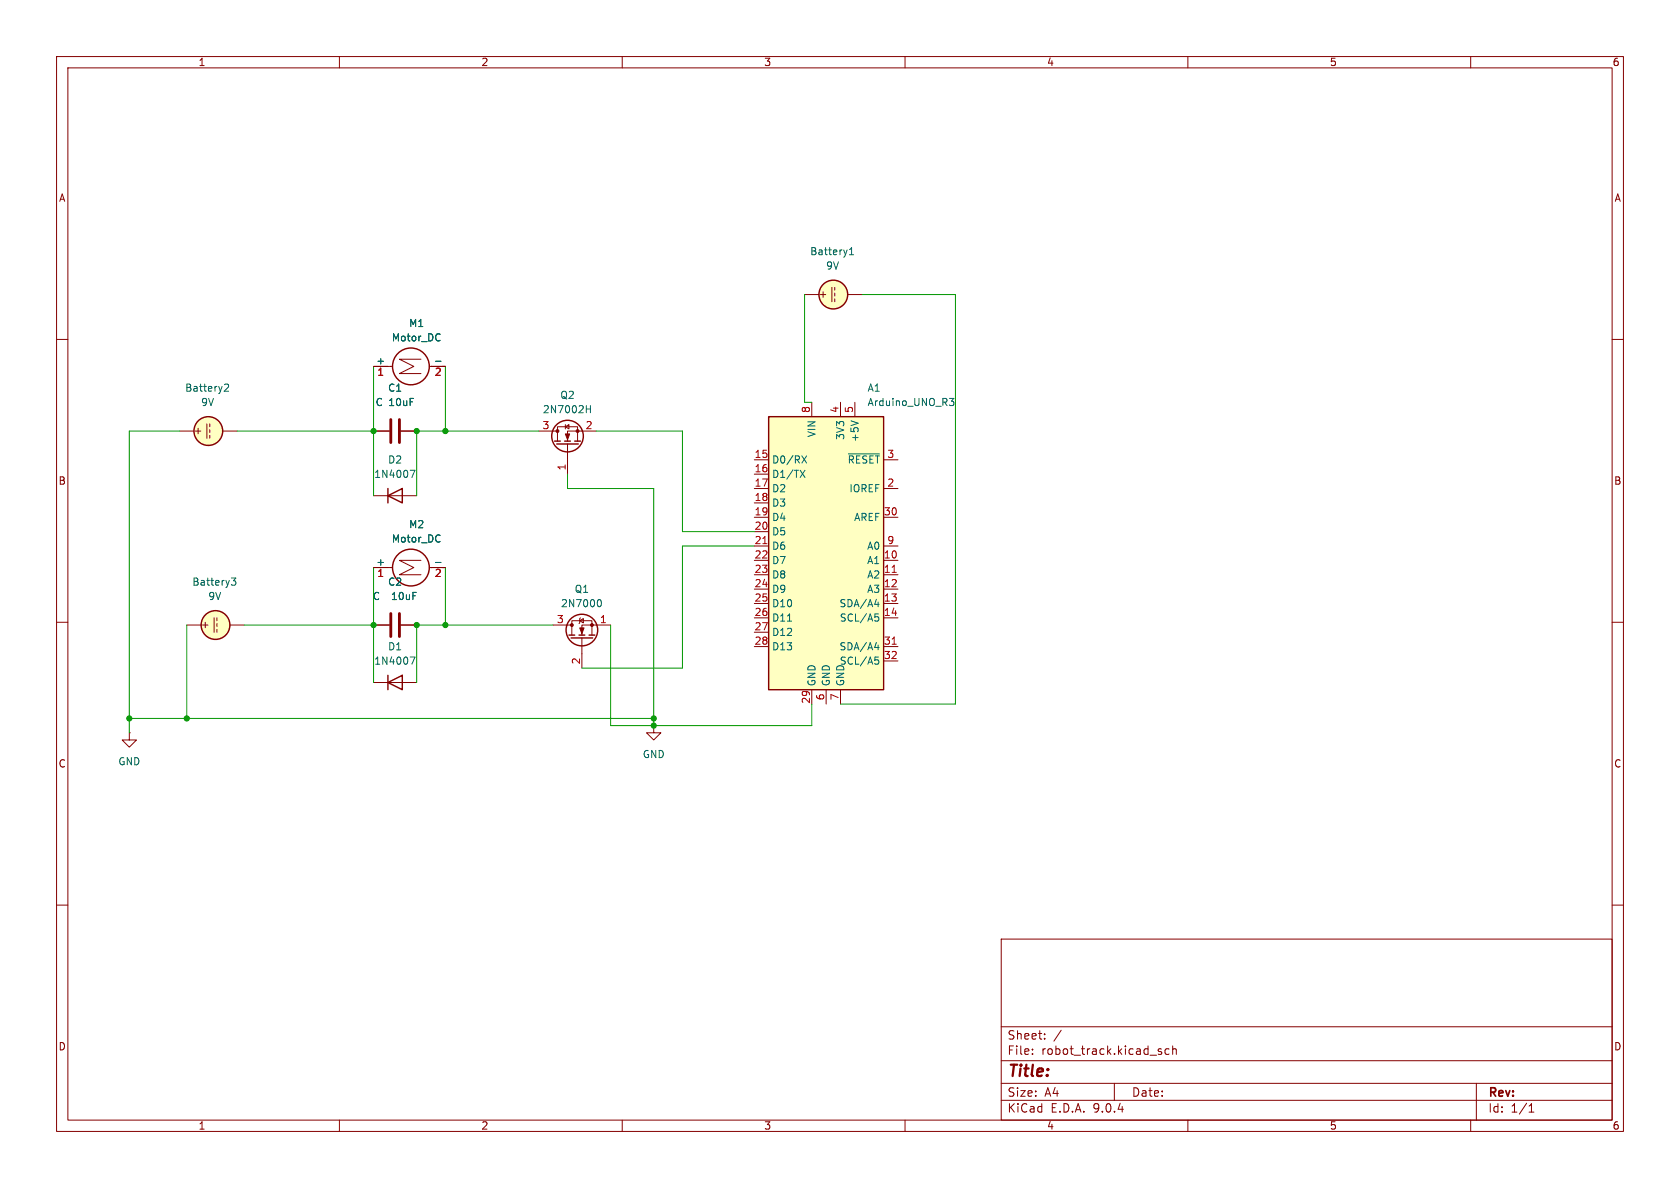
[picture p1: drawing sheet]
<svg xmlns="http://www.w3.org/2000/svg" width="297mm" height="210mm" viewBox="0 0 297 210" stroke-linecap="round" stroke-linejoin="round" font-family="sans-serif">
<g fill="none" stroke="#840000" stroke-width=".18">
<path d="M10 10h277v190h-277zM12 12h273v186h-273zM60 10v2M110 10v2M160 10v2M210 10v2M260 10v2M10 60h2M285 60h2M10 110h2M97.8 110.5h3.3M101.1 112.3v-2.6h3.5v2.6"/>
<path d="M102.5 109.7l.6-.4v.8zM102.6 109.2l-.1 .1v.8l-.1 .1M102.9 112.8v5.3M107.9 110.5h-5v1.8M285 110h2M10 160h2M177 166h108v32h-108zM285 160h2M60 198v2M110 198v2M160 198v2M177 194.5h108"/>
<path d="M177 191.5h108M177 187.5h108M177 181.5h108M182.5 186.3v.1M182.5 185.5v.1M184.7 183.6v.1M184.7 182.8v.1M187.6 182.1l-1.3 2M197 191.5v3M205 185.9l.3 .1 .1 .2-.2 .2h-.3M205 185.4l.3 .1M206.7 185.5l-.5-.1-.2 .3v.4l.1 .2h.6"/>
<path d="M207.3 185.5l.2-.1 .4 .1 .1 .9M207.3 184.9v1.5M210 198v2M260 198v2M261 191.5v6.5M270.3 196.6h.9M270.3 195.5l.4-.4v1.5"/>
</g>
<g fill="none" stroke="#840000" stroke-width=".25">
<path d="M100.6 112.3h1M101 112.8h3.8M102.4 112.3h1M104.1 112.3h1.1"/>
<circle cx="102.9" cy="111.4" r="2.79"/>
</g>
<g fill="#840000" stroke="#840000" stroke-width=".18">
<path d="M102.5 111h.8l-.4 1z"/>
<circle cx="101.1" cy="110.5" r=".25"/>
<circle cx="104.6" cy="110.5" r=".25"/>
</g>
<path d="M105.8 106h.1a.68 .68 0 0 1 .4 .6 .68 .68 0 0 1-.4 .7l-.1-.1" fill="none" stroke="#006464" stroke-width=".18"/>
<path d="M135.9 73.7h20.3v48.2h-20.3z" fill="#ffffc2"/>
<g fill="none" stroke="#840000" stroke-width=".25">
<path d="M98 78h1.1M98.4 78.5h3.8M99.8 78h1M101.6 78h1M135.9 73.7h20.3v48.2h-20.3zM68.6 87.6l2.5-1.2v2.5zM68.6 86.4v2.5M68.6 119.4v2.5M68.6 120.7l2.5-1.3v2.5z"/>
<circle cx="147.3" cy="52.1" r="2.54"/>
<circle cx="36.8" cy="76.2" r="2.54"/>
<circle cx="72.6" cy="64.8" r="3.3"/>
<circle cx="100.3" cy="77.1" r="2.79"/>
<circle cx="38.1" cy="110.5" r="2.54"/>
<circle cx="72.6" cy="100.3" r="3.3"/>
</g>
<g fill="none" stroke="#840000" stroke-width=".18">
<path d="M142.2 52.1h2.6M147.1 50.8v2.5M147.6 50.8v.5M147.6 51.8v.5M147.6 52.8v.5M149.9 52.1h2.5M31.7 76.2h2.6M36.6 74.9v2.6M37.1 74.9v.5M37.1 75.9v.6M37.1 77v.5M39.4 76.2h2.5"/>
<path d="M66 64.8h3.4M66 76.2h2.8M70.9 76.2h2.8M74.4 63.5h-3.8l2.6 1.3-2.6 1.2h3.8M75.9 64.8h2.8M95.2 76.2h3.4M98.6 78v-2.6h3.5v2.6M99.9 75.4l.7-.3v.7zM99.9 75.1v.7M100.3 78.5v5.3M105.4 76.2h-5.1v1.8M143.5 71.1v2.6"/>
<path d="M148.6 71.1v2.6M151.1 71.1v2.6M66 87.6h7.7M74.4 99.1h-3.8l2.6 1.2-2.6 1.3h3.8M133.3 81.3h2.6M133.3 83.8h2.6M133.3 86.4h2.6M133.3 88.9h2.6M133.3 91.4h2.6M133.3 94h2.6M133.3 96.5h2.6M133.3 99.1h2.6"/>
<path d="M156.2 81.3h2.5M156.2 86.4h2.5M156.2 91.4h2.5M156.2 96.5h2.5M156.2 99.1h2.5M33 110.5h2.6M37.8 109.2v2.6M38.4 109.2v.5M38.4 110.2v.5M38.4 111.3v.5M40.6 110.5h2.6M66 100.3h3.4"/>
<path d="M66 110.5h2.8M70.9 110.5h2.8M75.9 100.3h2.8M133.3 101.6h2.6M133.3 104.1h2.6M133.3 106.7h2.6M133.3 109.2h2.6M133.3 111.8h2.6M133.3 114.3h2.6M156.2 101.6h2.5M156.2 104.1h2.5M156.2 106.7h2.5"/>
<path d="M156.2 109.2h2.5M156.2 114.3h2.5M156.2 116.8h2.5M22.9 129.5v1.3h1.2l-1.2 1.3-1.3-1.3h1.3M22.9 129.5h.1M66 120.7h7.7M115.6 128.3v1.2h1.2l-1.2 1.3-1.3-1.3h1.3M115.6 128.3h.1M143.5 121.9v2.6M146 121.9v2.6M148.6 121.9v2.6"/>
</g>
<g fill="none" stroke="#006464" stroke-width=".18">
<path d="M77.7 59.1h.1M150.2 45h.7M150.2 44.1l.3-.3v1.2M39.8 67.9h.4l.2 .4-.8 .9h.8M77 63.9h1M77.8 60.1l-.1 .1M103.7 72.3h.7M104.4 71.7v1.3M150.4 74.4l1.3 .4M167.8 70.4h.8l-.4 .5 .4 .1v.5l-.2 .2h-.4M72.5 83.1h.9l-.6 1.3M77 99.4h1"/>
<path d="M77.7 94.6l.1 .1M77.8 95.7l-.1 .1M141.5 83.1l.8 1.3M141.8 80.6l.8 1.3M142.3 83.1l-.8 1.3M142.6 80.6l-.8 1.3M150 80.2h5.5M40.9 102.2h.8l-.4 .5 .3 .1v.5l-.2 .1h-.4M72.5 116.1h.9l-.6 1.3M139.2 109.8h.7M154.6 106.8h.8M154.6 114.5h.8"/>
<path d="M154.7 108.5h.6M154.7 116.1h.6M154.8 109h.3l.3 .3-.2 .4-.4 .1M154.8 116.6h.3l.3 .3-.2 .5h-.4M155.2 106.4v.9M155.2 114v.9"/>
</g>
<path d="M134.9 96.1h.7M157.7 101.2h.7M157.7 113.9h.7" fill="none" stroke="#a90000" stroke-width=".18"/>
<g fill="#ffffc2" stroke="#ffffc2" stroke-width=".18">
<circle cx="147.3" cy="52.1" r="2.54"/>
<circle cx="36.8" cy="76.2" r="2.54"/>
<circle cx="38.1" cy="110.5" r="2.54"/>
</g>
<path d="M69.1 74.2v4M70.6 74.2v4M69.1 108.5v4M70.6 108.5v4" fill="none" stroke="#840000" stroke-width=".51"/>
<g fill="#840000" stroke="#840000" stroke-width=".18">
<path d="M99.9 76.7h.8l-.4 1z"/>
<circle cx="98.6" cy="76.2" r=".25"/>
<circle cx="102.1" cy="76.2" r=".25"/>
</g>
<g fill="none" stroke="#009600" stroke-width=".18">
<path d="M142.2 52.1v19h1.3M152.4 52.1h16.5v72.4h-20.3M31.7 76.2h-8.8v53.3M41.9 76.2h24.1M66 64.8v22.8M78.7 64.8v11.4M95.2 76.2h-21.5v11.4M105.4 76.2h15.2v17.8h12.7M100.3 83.8v2.6h15.3v41.9M133.3 96.5h-12.7v21.6h-17.7M33 110.5v16.5M43.2 110.5h22.8"/>
<path d="M66 100.3v20.4M78.7 100.3v10.2M97.8 110.5h-24.1v10.2M107.9 110.5v17.8h35.6v-3.8M22.9 127h92.7"/>
</g>
<g fill="#009600" stroke="#009600" stroke-width=".18">
<circle cx="78.7" cy="76.2" r=".46"/>
<circle cx="73.7" cy="76.2" r=".46"/>
<circle cx="115.6" cy="127" r=".46"/>
<circle cx="115.6" cy="128.3" r=".46"/>
<circle cx="66" cy="76.2" r=".46"/>
<circle cx="78.7" cy="110.5" r=".46"/>
<circle cx="73.7" cy="110.5" r=".46"/>
<circle cx="22.9" cy="127" r=".46"/>
<circle cx="33" cy="127" r=".46"/>
<circle cx="66" cy="110.5" r=".46"/>
</g>
<text font-size="2.8" fill="#840000" x="178" y="190.9">Title:</text>
<g font-size="2.1" fill="#840000">
<text x="178" y="184">Sheet:</text>
<text x="178" y="186.7">File:</text>
<text x="184.1" y="186.7">robot_track.kicad_sch</text>
<text x="178" y="196.9">KiCad</text>
<text x="178" y="194.1">Size:</text>
<text x="184.7" y="194.1">A4</text>
<text x="185.7" y="196.9">E.D.A.</text>
<text x="193.3" y="196.9">9.0.4</text>
<text x="200" y="194.1">Date:</text>
<text x="263" y="194.3">Rev:</text>
<text x="263" y="196.9">Id:</text>
<text x="267.1" y="196.9">1/1</text>
</g>
<g font-size="1.8" fill="#840000">
<text x="35" y="11.9">1</text>
<text x="85" y="11.9">2</text>
<text x="135" y="11.9">3</text>
<text x="185" y="11.9">4</text>
<text x="235" y="11.9">5</text>
<text x="285" y="11.9">6</text>
<text x="10.3" y="35.9">A</text>
<text x="285.3" y="35.9">A</text>
<text x="146.3" y="53" transform="rotate(-90 146.3 53)">+</text>
<text x="35.8" y="77.1" transform="rotate(-90 35.8 77.1)">+</text>
<text x="10.3" y="85.9">B</text>
<text x="285.3" y="85.9">B</text>
<text x="37.1" y="111.4" transform="rotate(-90 37.1 111.4)">+</text>
<text x="10.3" y="135.9">C</text>
<text x="285.3" y="135.9">C</text>
<text x="10.3" y="185.9">D</text>
<text x="285.3" y="185.9">D</text>
<text x="35" y="199.9">1</text>
<text x="85" y="199.9">2</text>
<text x="135" y="199.9">3</text>
<text x="185" y="199.9">4</text>
<text x="235" y="199.9">5</text>
<text x="285" y="199.9">6</text>
</g>
<g font-size="1.8" fill="#006464">
<text x="143.1" y="45.3">Battery1</text>
<text x="145.9" y="47.9">9V</text>
<text x="72.2" y="58">M1</text>
<text x="66.4" y="64.5">+</text>
<text x="69.2" y="60.6">Motor_DC</text>
<text x="32.6" y="69.4">Battery2</text>
<text x="35.4" y="72">9V</text>
<text x="66.3" y="72">C 10uF</text>
<text x="68.5" y="69.4">C1</text>
<text x="99" y="70.7">Q2</text>
<text x="153.3" y="69.4">A1</text>
<text x="153.3" y="72">Arduino_UNO_R3</text>
<text x="95.9" y="73.3">2N7002H</text>
<text x="144.4" y="77.4" transform="rotate(-90 144.4 77.4)">VIN</text>
<text x="149.5" y="77.9" transform="rotate(-90 149.5 77.9)">3V3</text>
<text x="68.5" y="82.1">D2</text>
<text x="136.4" y="82.1">D0/RX</text>
<text x="149.8" y="82.1">~{RESET}</text>
<text x="152" y="78.2" transform="rotate(-90 152 78.2)">+5V</text>
<text x="66.1" y="84.7">1N4007</text>
<text x="136.4" y="84.7">D1/TX</text>
<text x="136.4" y="87.2">D2</text>
<text x="136.4" y="89.8">D3</text>
<text x="150.1" y="87.2">IOREF</text>
<text x="72.2" y="93.6">M2</text>
<text x="136.4" y="92.3">D4</text>
<text x="136.4" y="94.8">D5</text>
<text x="150.9" y="92.3">AREF</text>
<text x="66.4" y="100.1">+</text>
<text x="69.2" y="96.1">Motor_DC</text>
<text x="136.4" y="97.4">D6</text>
<text x="136.4" y="99.9">D7</text>
<text x="153.2" y="97.4">A0</text>
<text x="153.2" y="99.9">A1</text>
<text x="33.9" y="103.7">Battery3</text>
<text x="36.7" y="106.3">9V</text>
<text x="65.8" y="106.3">C</text>
<text x="68.5" y="103.7">C2</text>
<text x="69.4" y="106.3">10uF</text>
<text x="99.1" y="107.5">2N7000</text>
<text x="101.5" y="105">Q1</text>
<text x="136.4" y="102.5">D8</text>
<text x="136.4" y="105">D9</text>
<text x="136.4" y="107.5">D10</text>
<text x="148.3" y="107.5">SDA/A4</text>
<text x="153.2" y="102.5">A2</text>
<text x="153.2" y="105">A3</text>
<text x="136.4" y="110.1">D11</text>
<text x="136.4" y="112.6">D12</text>
<text x="148.4" y="110.1">SCL/A5</text>
<text x="66.1" y="117.7">1N4007</text>
<text x="68.5" y="115.2">D1</text>
<text x="136.4" y="115.2">D13</text>
<text x="148.3" y="115.2">SDA/A4</text>
<text x="148.4" y="117.7">SCL/A5</text>
<text x="144.4" y="121.4" transform="rotate(-90 144.4 121.4)">GND</text>
<text x="146.9" y="121.4" transform="rotate(-90 146.9 121.4)">GND</text>
<text x="149.5" y="121.4" transform="rotate(-90 149.5 121.4)">GND</text>
<text x="20.8" y="135.5">GND</text>
<text x="113.5" y="134.2">GND</text>
</g>
<g font-size="1.8" fill="#a90000">
<text x="66.6" y="66.8">1</text>
<text x="76.8" y="66.8">2</text>
<text x="95.8" y="75.9">3</text>
<text x="103.4" y="75.9">2</text>
<text x="143.3" y="73.1" transform="rotate(-90 143.3 73.1)">8</text>
<text x="148.3" y="73.1" transform="rotate(-90 148.3 73.1)">4</text>
<text x="150.9" y="73.1" transform="rotate(-90 150.9 73.1)">5</text>
<text x="100.1" y="83.3" transform="rotate(-90 100.1 83.3)">1</text>
<text x="133.3" y="81">15</text>
<text x="133.3" y="83.6">16</text>
<text x="156.8" y="81">3</text>
<text x="133.3" y="86.1">17</text>
<text x="133.3" y="88.6">18</text>
<text x="156.8" y="86.1">2</text>
<text x="133.3" y="91.2">19</text>
<text x="133.3" y="93.7">20</text>
<text x="156.2" y="91.2">30</text>
<text x="133.3" y="96.3">21</text>
<text x="133.3" y="98.8">22</text>
<text x="133.3" y="101.3">23</text>
<text x="156.2" y="98.8">10</text>
<text x="156.2" y="101.3">11</text>
<text x="156.8" y="96.3">9</text>
<text x="66.6" y="102.3">1</text>
<text x="76.8" y="102.3">2</text>
<text x="133.3" y="103.9">24</text>
<text x="133.3" y="106.4">25</text>
<text x="156.2" y="103.9">12</text>
<text x="156.2" y="106.4">13</text>
<text x="98.4" y="110.2">3</text>
<text x="106" y="110.2">1</text>
<text x="133.3" y="109">26</text>
<text x="133.3" y="111.5">27</text>
<text x="156.2" y="109">14</text>
<text x="102.6" y="117.5" transform="rotate(-90 102.6 117.5)">2</text>
<text x="133.3" y="114">28</text>
<text x="156.2" y="114">31</text>
<text x="156.2" y="116.6">32</text>
<text x="143.3" y="124.5" transform="rotate(-90 143.3 124.5)">29</text>
<text x="145.8" y="123.9" transform="rotate(-90 145.8 123.9)">6</text>
<text x="148.3" y="123.9" transform="rotate(-90 148.3 123.9)">7</text>
</g>
</svg>
